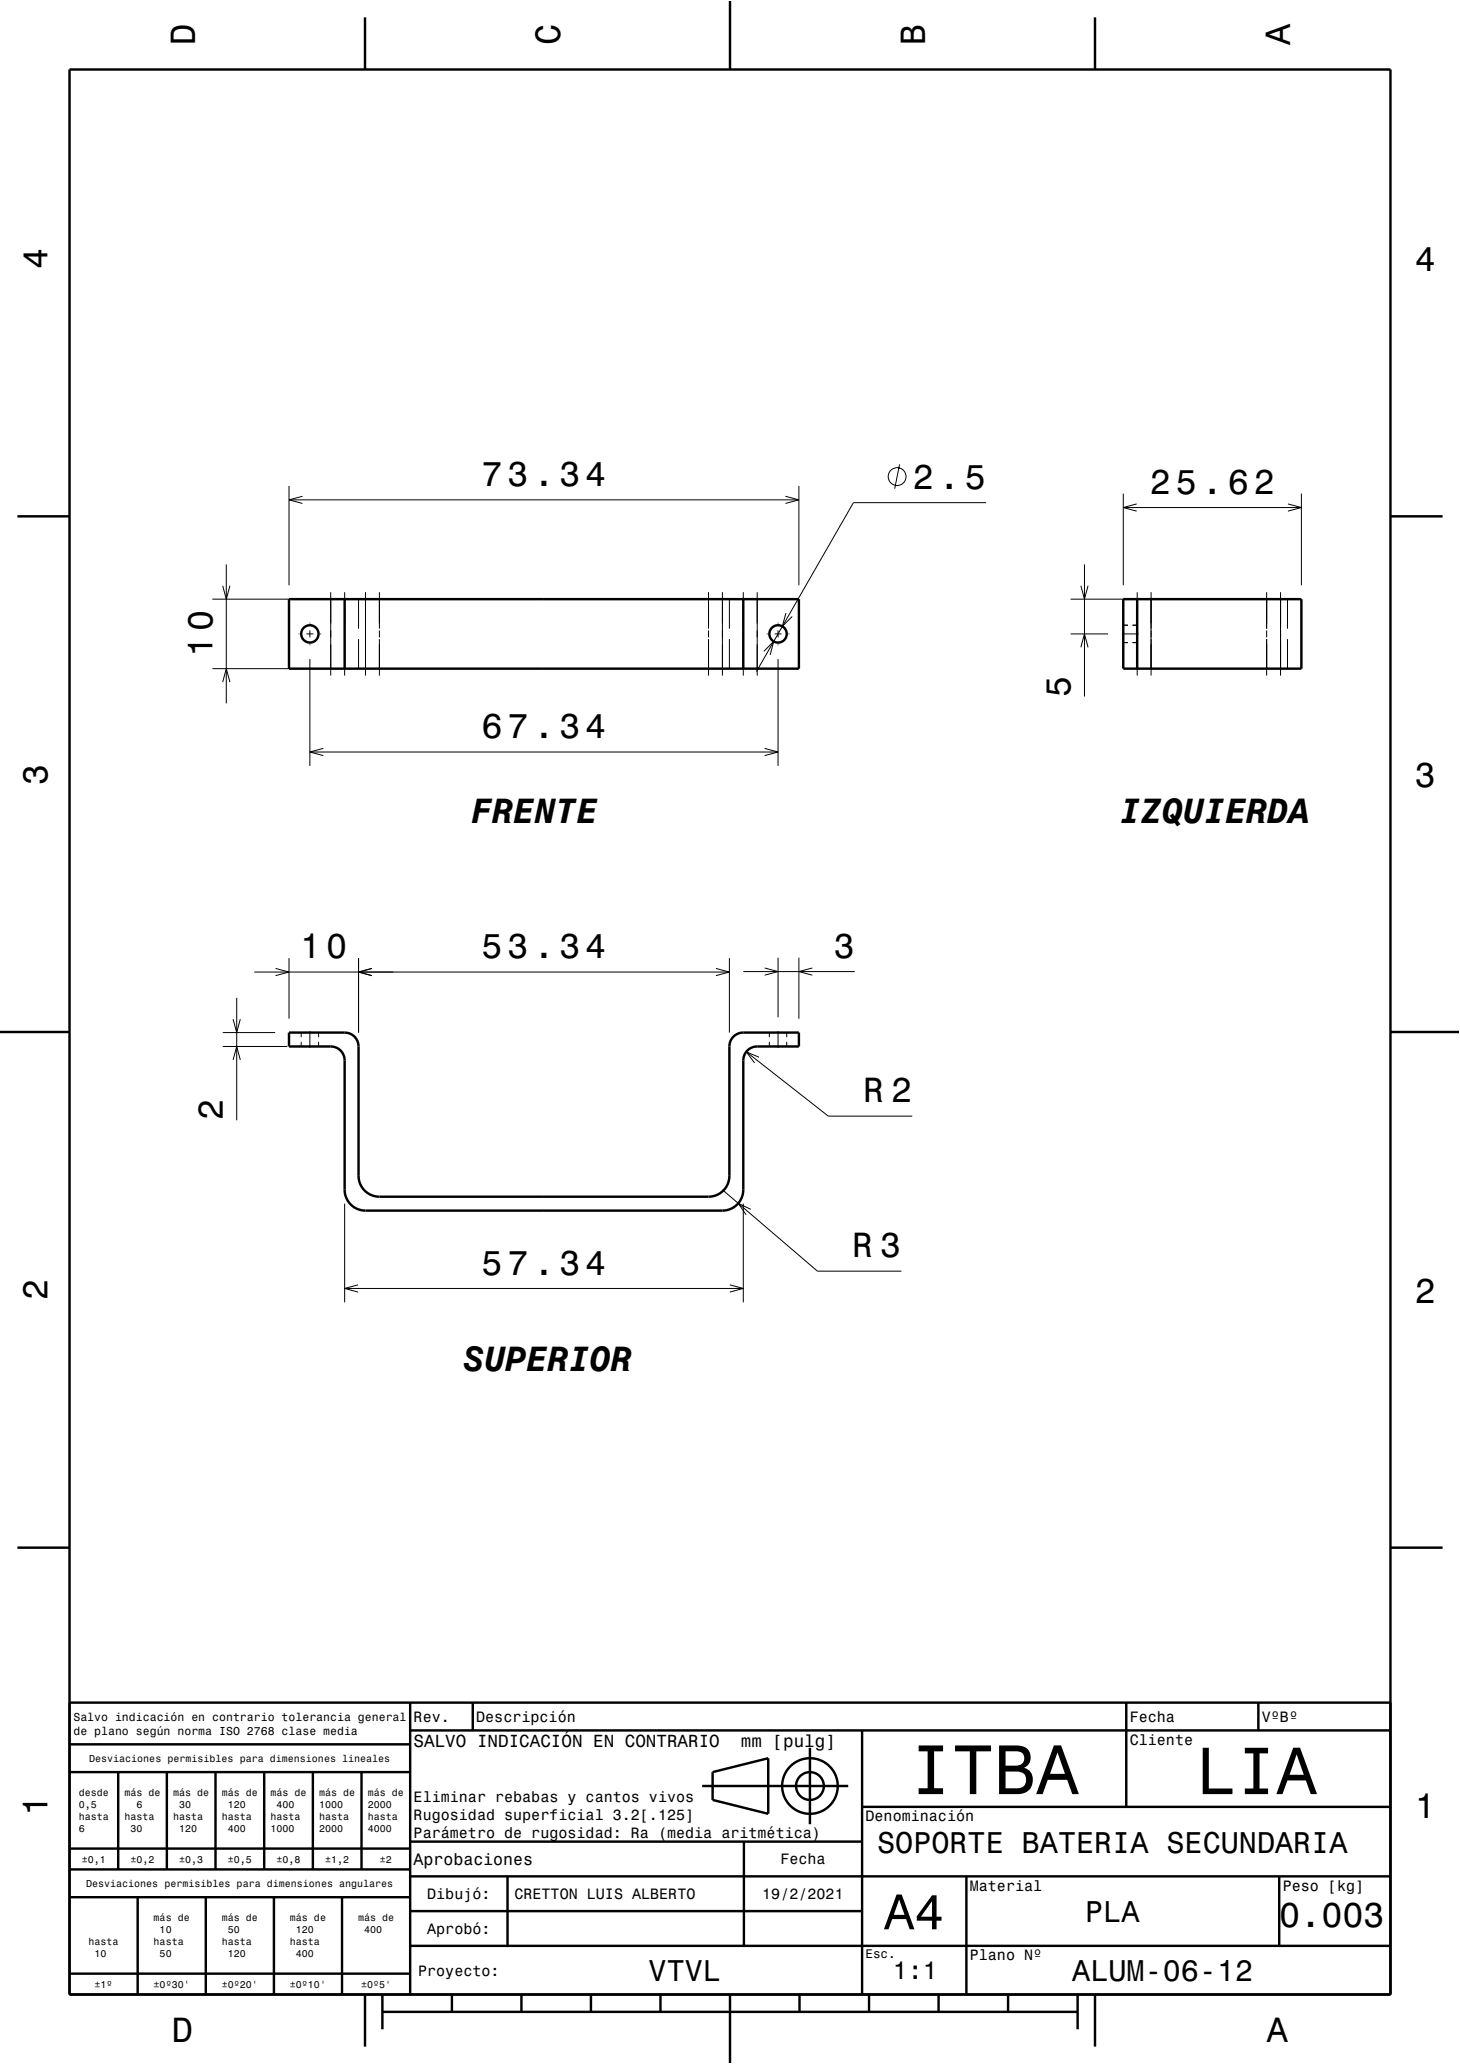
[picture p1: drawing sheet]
<svg xmlns="http://www.w3.org/2000/svg" width="210mm" height="297mm" viewBox="0 0 210 297" stroke-linecap="round" stroke-linejoin="round" font-family="sans-serif">
<g fill="none" stroke="#000" stroke-width=".14">
<path d="M41.6 69.9v14.3M41.6 71.9h73.3M43.5 71.4l-1.9 .5 1.9 .5M113 71.4l1.9 .5-1.9 .5M114.9 69.9v14.3M129.4 66.8l-.7 3.5M141.8 72.3h-19l-14 24.3M161.6 71v13.2M161.6 73h25.6M163.5 72.5l-1.9 .5 1.9 .6M185.3 72.5l1.9 .5-1.9 .6M187.2 71v13.2"/>
<path d="M30.6 96.2h20M30.6 86.2h20M32 84.3l.6 1.9 .5-1.9M32 98.1l.6-1.9 .5 1.9M32.6 81.2v20M42.9 91.2h.2M44.1 91.2h1M44.6 89.6v.1M44.6 90.7v1M44.6 92.7v.1M44.6 94.8v15.4M46.1 91.2h.1"/>
<path d="M47.6 85.2v12M49.6 85.2v5.3M49.6 90.7v1M49.6 92v5.2M51.6 86.2v4.3M51.6 92v4.2M52.6 85.2v12M54.6 85.2v5.3M54.6 90.7v1M54.6 92v5.2M101.9 85.2v5.3M101.9 90.7v1"/>
<path d="M101.9 92v5.2M103.9 85.2v12M104.9 86.2v4.3M104.9 92v4.2M106.9 85.2v5.3M106.9 90.7v1M106.9 92v5.2M108.9 85.2v12M109.9 93.7l1.4-1.4-.5 1.9M110.3 91.2h.1M111.4 91.2h1M111.9 89.6v.1"/>
<path d="M111.9 90.7v1M111.9 92.7v.1M111.9 94.8v15.4M113 88.2l-.5 1.9 1.4-1.4M113.4 91.2h.1M154 86.2h9.6M154 91.2h5.4M155.5 84.3l.5 1.9 .5-1.9M155.5 93.1l.5-1.9 .5 1.9M156 81.2v19M161.4 91.2h2.4M161.6 90h.6"/>
<path d="M161.6 92.5h.6M162.9 90h.7M162.9 92.5h.7M163.6 85.2v5.3M163.6 90.7v1M163.6 92v5.2M165.6 85.2v12M182.2 85.2v5.3M182.2 90.7v1M182.2 92v5.2M184.2 85.2v12M185.2 86.2v4.3"/>
<path d="M185.2 92v4.2M44.6 108.2h67.3M46.5 107.7l-1.9 .5 1.9 .5M110 107.7l1.9 .5-1.9 .5M36.6 139.9h68.3M39.6 139.4l2 .5-2 .5M41.6 137.9v8.7M51.6 137.9v10.7M53.5 139.4l-1.9 .5 1.9 .5M103 139.4l1.9 .5-1.9 .5M104.9 137.9v10.7M106.9 139.8h16"/>
<path d="M110 139.3l1.9 .5-1.9 .5M111.9 137.8v8.6M114.9 137.8v8.8M116.8 139.3l-1.9 .5 1.9 .5M32 150.6h9.3M32 148.6h7.6M33.5 146.6l.5 2 .6-2M33.5 152.5l.5-1.9 .6 1.9M34 143.6v17.6M43.3 148.6v.6M43.3 149.9v.7M44.6 148.4v2.4"/>
<path d="M45.8 148.6v.6M45.8 149.9v.7M107.3 151.3l11.8 9.3h12.1M109.2 152.1l-1.9-.8 1.2 1.6M110.7 148.6v.6M110.7 149.9v.7M111.9 148.4v2.4M113.2 148.6v.6M113.2 149.9v.7M49.6 173.2v14.2M103.9 171.2l13.7 11.7h12.1M106.9 173.2v14.2"/>
<path d="M108 174l-1.8-.8 1.1 1.6M49.6 185.4h57.3M51.5 184.9l-1.9 .5 1.9 .5M105 184.9l1.9 .5-1.9 .5"/>
<circle cx="129" cy="68.6" r="1.28"/>
</g>
<g fill="none" stroke="#000" stroke-width=".35">
<path d="M10 10h190v277h-190zM52.5 2.5v7.5M105 0v10M157.5 2.5v7.5M2.5 74.3h7.5M200 74.3h7.5M41.6 86.2h73.3v10h-73.3zM49.6 86.2v10M106.9 86.2v10M161.6 86.2h25.6v10h-25.6zM163.6 86.2v10M0 148.5h10"/>
<path d="M41.6 148.6h8a2 2 0 0 1 2 2v18.6a3 3 0 0 0 3 3h47.3a3 3 0 0 0 3-3v-18.6a2 2 0 0 1 2-2h8v2h-6a1.99 1.99 0 0 0-2 2v18.6a3 3 0 0 1-3 3h-51.3a3 3 0 0 1-3-3v-18.6a2 2 0 0 0-2-2h-6zM200 148.5h10M2.5 222.7h7.5M200 222.7h7.5M10 245h190M10 255h49M10 251h49M17 255v14M24 255v14M31 255v14M38 255v14M45 255v14"/>
<path d="M52 255v14M59 245v42M59 249h141M68 245v4M101 257h21M102.5 255l8-2v8l-8-2zM116.5 251.5v11M124 249v38M162 245v15M181 245v4M10 273h49M10 269h49"/>
<path d="M10 266h49M19.8 273v14M29.6 273v14M39.4 273v14M49.2 273v14M59 280h141M59 275h65M59 270h141M59 265h65M73 270v10M107 265v15M124 260h76"/>
<path d="M139 270v17M184 270v10M10 284h49M52.5 287v7.5M55 289.5h100M55 287v5M65 287v2.5M75 287v2.5M85 287v2.5M95 287v2.5M105 287v10M115 287v2.5"/>
<path d="M125 287v2.5M135 287v2.5M145 287v2.5M155 287v5M157.5 287v7.5"/>
<circle cx="44.6" cy="91.2" r="1.25"/>
<circle cx="111.9" cy="91.2" r="1.25"/>
<circle cx="116.5" cy="257" r="4"/>
<circle cx="116.5" cy="257" r="2"/>
</g>
<path d="M0 0h210v297h-210" fill="none" stroke="#fff" stroke-width=".14"/>
<text font-size="10.1" x="130.9" y="258.2">ITBA</text>
<text font-size="9.6" x="172" y="258.2">LIA</text>
<text font-size="7.2" x="127.2" y="277.6">A4</text>
<g font-size="5">
<text x="28.1" y="6.5" transform="rotate(-90 28.1 6.5)">D</text>
<text x="80.6" y="6.5" transform="rotate(-90 80.6 6.5)">C</text>
<text x="133.1" y="6.5" transform="rotate(-90 133.1 6.5)">B</text>
<text x="185.6" y="6.5" transform="rotate(-90 185.6 6.5)">A</text>
<text x="6.8" y="38.7" transform="rotate(-90 6.8 38.7)">4</text>
<text x="203.5" y="39">4</text>
<text x="69.3" y="69.9">73.34</text>
<text x="131.3" y="70.3">2.5</text>
<text x="165.4" y="71">25.62</text>
<text x="30.6" y="94.6" transform="rotate(-90 30.6 94.6)">10</text>
<text x="154" y="100.2" transform="rotate(-90 154 100.2)">5</text>
<text x="69.3" y="106.2">67.34</text>
<text x="6.8" y="112.9" transform="rotate(-90 6.8 112.9)">3</text>
<text x="203.5" y="113.2">3</text>
<text x="67.8" y="118.4">FRENTE</text>
<text x="161.1" y="118.5">IZQUIERDA</text>
<text x="43.2" y="137.9">10</text>
<text x="69.3" y="137.9">53.34</text>
<text x="119.9" y="137.8">3</text>
<text x="32" y="161.2" transform="rotate(-90 32 161.2)">2</text>
<text x="124.1" y="158.6">R 2</text>
<text x="69.3" y="183.4">57.34</text>
<text x="122.6" y="180.9">R 3</text>
<text x="6.8" y="187.1" transform="rotate(-90 6.8 187.1)">2</text>
<text x="203.5" y="187.4">2</text>
<text x="66.6" y="197.3">SUPERIOR</text>
<text x="6.8" y="261.3" transform="rotate(-90 6.8 261.3)">1</text>
<text x="203.5" y="261.6">1</text>
<text x="184" y="277.3">0.003</text>
<text x="24.7" y="293.8">D</text>
<text x="182.2" y="293.8">A</text>
</g>
<g font-size="4.3">
<text x="126.2" y="266.6">SOPORTE BATERIA SECUNDARIA</text>
<text x="156.1" y="276.6">PLA</text>
<text x="93.3" y="285.1">VTVL</text>
<text x="154.2" y="285.1">ALUM-06-12</text>
</g>
<text font-size="3.6" x="128.4" y="284.8">1:1</text>
<g font-size="2.5">
<text x="59.5" y="251.4">SALVO INDICACIÓN EN CONTRARIO</text>
<text x="106.6" y="251.4">mm [pulg]</text>
</g>
<text font-size="2.4" x="59.5" y="268.4">Aprobaciones</text>
<g font-size="2.2">
<text x="59.5" y="247.8">Rev.</text>
<text x="68.5" y="247.8">Descripción</text>
<text x="162.5" y="247.8">Fecha</text>
<text x="162.5" y="251.1">Cliente</text>
<text x="181.5" y="247.8">VºBº</text>
<text x="59.5" y="259.3">Eliminar rebabas y cantos vivos</text>
<text x="59.5" y="261.9">Rugosidad superficial 3.2[.125]</text>
<text x="124.5" y="262.1">Denominación</text>
<text x="59.5" y="264.5">Parámetro de rugosidad: Ra (media aritmética)</text>
<text x="112.2" y="268.3">Fecha</text>
<text x="61.4" y="273.3">Dibujó:</text>
<text x="74" y="273.3">CRETTON LUIS ALBERTO</text>
<text x="109.6" y="273.3">19/2/2021</text>
<text x="139.5" y="272.1">Material</text>
<text x="184.5" y="272.1">Peso [kg]</text>
<text x="61.4" y="278.3">Aprobó:</text>
<text x="60.1" y="284.3">Proyecto:</text>
<text x="139.5" y="282.1">Plano Nº</text>
</g>
<text font-size="1.8" x="124.5" y="281.7">Esc.</text>
<g font-size="1.7">
<text x="10.6" y="247.6">Salvo indicación en contrario tolerancia general</text>
<text x="10.6" y="249.6">de plano según norma ISO 2768 clase media</text>
</g>
<g font-size="1.4">
<text x="12.8" y="253.5">Desviaciones permisibles para dimensiones lineales</text>
<text x="11.3" y="258.4">desde</text>
<text x="11.3" y="260.2">0,5</text>
<text x="11.3" y="261.9">hasta</text>
<text x="11.3" y="263.6">6</text>
<text x="17.9" y="258.4">más de</text>
<text x="17.9" y="261.9">hasta</text>
<text x="18.8" y="263.6">30</text>
<text x="19.6" y="260.2">6</text>
<text x="24.9" y="258.4">más de</text>
<text x="24.9" y="261.9">hasta</text>
<text x="25.8" y="260.2">30</text>
<text x="25.8" y="263.6">120</text>
<text x="31.9" y="258.4">más de</text>
<text x="31.9" y="261.9">hasta</text>
<text x="32.8" y="260.2">120</text>
<text x="32.8" y="263.6">400</text>
<text x="38.9" y="258.4">más de</text>
<text x="38.9" y="261.9">hasta</text>
<text x="38.9" y="263.6">1000</text>
<text x="39.8" y="260.2">400</text>
<text x="45.9" y="258.4">más de</text>
<text x="45.9" y="260.2">1000</text>
<text x="45.9" y="261.9">hasta</text>
<text x="45.9" y="263.6">2000</text>
<text x="52.9" y="258.4">más de</text>
<text x="52.9" y="260.2">2000</text>
<text x="52.9" y="261.9">hasta</text>
<text x="52.9" y="263.6">4000</text>
<text x="11.8" y="268">±0,1</text>
<text x="18.8" y="268">±0,2</text>
<text x="25.8" y="268">±0,3</text>
<text x="32.8" y="268">±0,5</text>
<text x="39.8" y="268">±0,8</text>
<text x="46.8" y="268">±1,2</text>
<text x="54.6" y="268">±2</text>
<text x="12.4" y="271.5">Desviaciones permisibles para dimensiones angulares</text>
<text x="12.7" y="279.9">hasta</text>
<text x="13.6" y="281.6">10</text>
<text x="22.1" y="276.4">más de</text>
<text x="22.1" y="279.9">hasta</text>
<text x="23" y="278.2">10</text>
<text x="23" y="281.6">50</text>
<text x="31.9" y="276.4">más de</text>
<text x="31.9" y="279.9">hasta</text>
<text x="32.8" y="278.2">50</text>
<text x="32.8" y="281.6">120</text>
<text x="41.7" y="276.4">más de</text>
<text x="41.7" y="279.9">hasta</text>
<text x="42.6" y="278.2">120</text>
<text x="42.6" y="281.6">400</text>
<text x="51.5" y="276.4">más de</text>
<text x="52.4" y="278.2">400</text>
<text x="13.6" y="286">±1º</text>
<text x="22.1" y="286">±0º30'</text>
<text x="31.9" y="286">±0º20'</text>
<text x="41.7" y="286">±0º10'</text>
<text x="51.9" y="286">±0º5'</text>
</g>
</svg>
